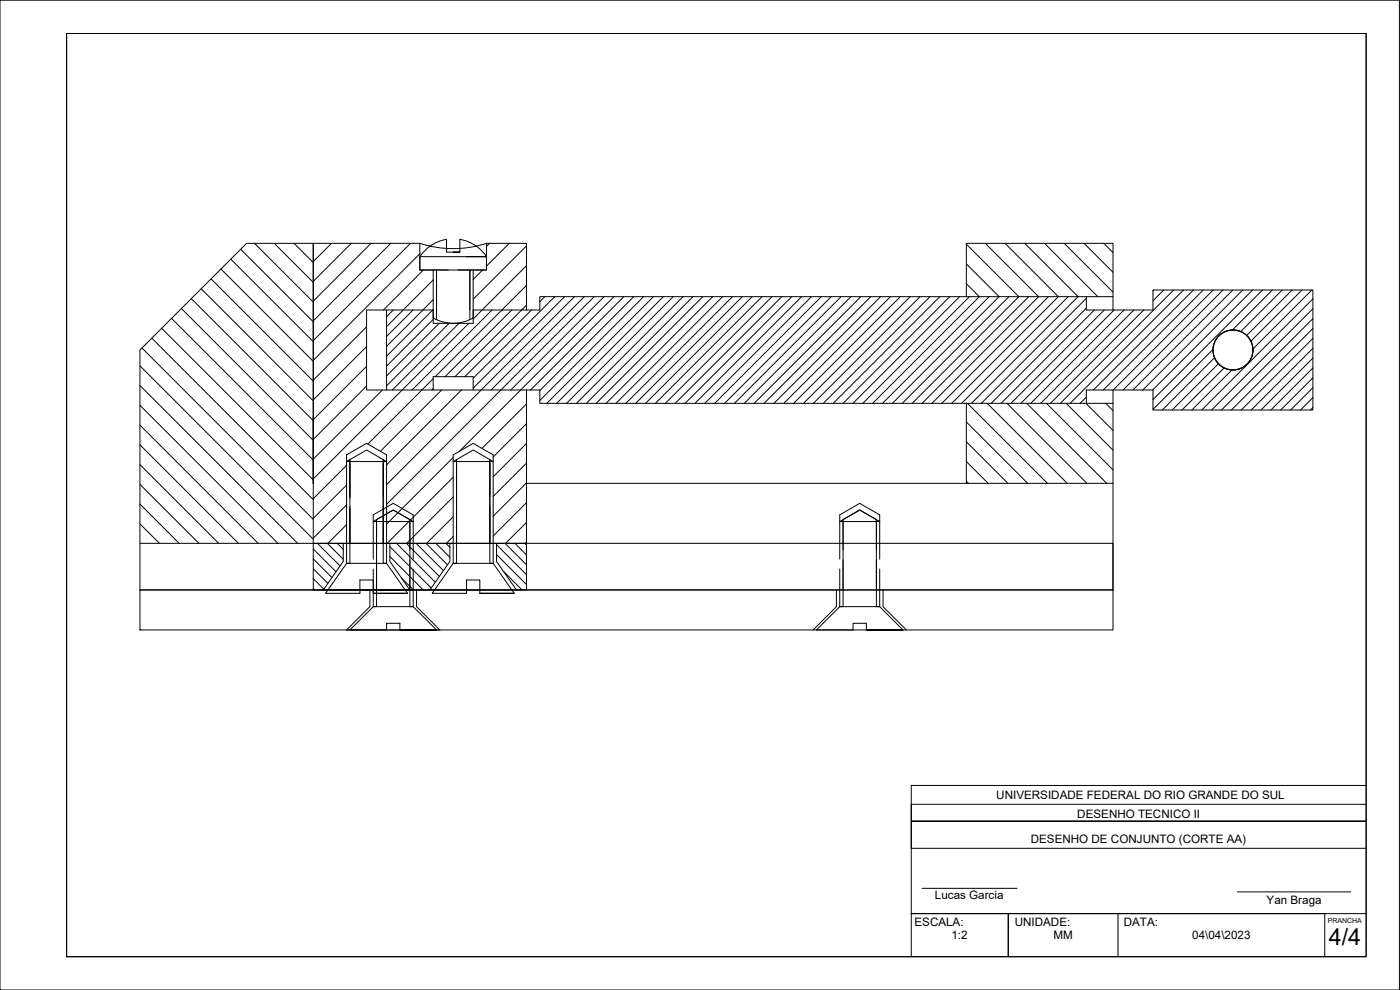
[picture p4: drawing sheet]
<svg xmlns="http://www.w3.org/2000/svg" width="420mm" height="297mm" viewBox="0 0 420 297" stroke-linecap="round" stroke-linejoin="round" font-family="sans-serif">
<!-- layer: 0 -->
<g fill="none" stroke="#000" stroke-width=".3">
<path d="M0 .1h420v296.9h-420zM20 10.1h390v276.9h-390zM94 73h-20l-32 32v72h292M94 73v72v-20M94 73v104h64v-14M94 73h32v8M126 73a32 32 0 0 0 20 0M136 75.6h2h-4v-3.8a12 12 0 0 0-8 5.2M138 75.6v-3.8a12 12 0 0 1 8 5.2v4h-20v-4h20h-6M146 73h12v20M146 73v8M116 93v24"/>
<path d="M130 93h-20v24h48M130 81v16h12v-16M130 95.4a12 12 0 0 0 12 0M290 89v-16h44v20M290 89h-128v4h-20M290 89h44M326 89v4h20v-6h48v36h-48v-6h-20v4M130 117v-4h12v4M158 117h4v4h128M158 117v46M334 117v60M104 138.5l6-3.5 6 3.5z"/>
<path d="M104 138.5v30.5M115 139v24M116 138.5v30.5h-12M136 138.5l6-3.5 6 3.5zM136 138.5v30.5M137 139v24M147 139v24M148 138.5v30.5h-12M290 121v24M290 121h44M158 145h176M42 163h292v14"/>
<path d="M42 177h292v12h-292zM94 163h64M103 163v5.5l-6 8.5h26l-6-8.5v-5.5M104 169l-6.3 9h10.3v-4h4v4M104 169h1M112 178h10.3h-10.3M115 169h1l6.3 9M135 163v5.5l-6 8.5M136 169l-6.3 9h10.3v-4h4v4M136 169h1M144 178h10.3h-10.3M147 169h1l6.3 9"/>
<path d="M149 163v5.5l6 8.5M104 189h28"/>
<circle cx="370" cy="105" r="6"/>
</g>
<!-- layer: hashura -->
<g fill="none" stroke="#000" stroke-width=".3">
<path d="M69.3 77.8l24.7 24.7M72.2 74.8l21.8 21.8M76.4 73l17.6 17.6M82.3 73l11.7 11.7M88.2 73l5.8 5.8M99.5 73l-5.5 5.5M105.4 73l-11.4 11.4M111.3 73l-17.3 17.4M117.3 73l-23.3 23.3M123.2 73l-29.2 29.2M126 76.1l-32 32M146.9 73l-.9 .9"/>
<path d="M152.8 73l-6.8 6.8M158 79.7l-16 16M158 73.8l-16 16M290 79.2l9.8 9.8-32 32M290 73.3l15.8 15.7-32 32M295.7 73l16 16-32 32M301.6 73l16 16-32 32M307.6 73l16 16-32.1 32M313.5 73l16 16M319.4 73l14.6 14.6M325.3 73l8.7 8.7M331.3 73l2.7 2.8"/>
<path d="M48.5 98.5l45.5 45.5M51.5 95.5l42.5 42.6M54.5 92.6l39.5 39.5M57.4 89.6l36.6 36.6M60.4 86.6l33.6 33.7M63.3 83.7l30.7 30.6M66.3 80.7l27.7 27.7M110 98.1l-16 16M118 93l-2 2M124 93l-8 8M127.1 81l-12 12M129.9 93l-13.9 13.9"/>
<path d="M130 84l-14 14M130 89.9l-14 14M130 95.8l-14 14M131.8 97l-15.8 15.8M134.8 97l-18.8 18.8M137.7 97l-20 20M140.7 97l-46.7 46.7M144.8 81l-2.8 2.8M147.7 93l-24 24M153.6 93l-20 20M158 85.6l-27.4 27.4M158 91.6l-21.5 21.4"/>
<path d="M159.5 93l-20 20M163.5 89l-1.5 1.5M166.5 89l-24.5 24.5M169.4 89l-27.4 27.4M172.4 89l-56.4 56.4M175.4 89l-28 28M178.3 89l-62.3 62.3M181.3 89l-28 28M184.3 89l-46.4 46.4M187.2 89l-28 28M190.2 89l-28.2 28.2M193.1 89l-31.1 31.1"/>
<path d="M196.1 89l-32 32M199.1 89l-32 32M202 89l-32 32M205 89l-32 32M208 89l-32 32M210.9 89l-32 32M213.9 89l-32 32M216.9 89l-32 32M219.8 89l-32 32M222.8 89l-32 32M225.7 89l-32 32M228.7 89l-32 32"/>
<path d="M231.7 89l-32 32M234.6 89l-32 32M237.6 89l-32 32M240.6 89l-32 32M243.5 89l-32 32M246.5 89l-32 32M249.5 89l-32 32M252.4 89l-32 32M255.4 89l-32 32M258.3 89l-32 32M261.3 89l-32 32M264.3 89l-32 32"/>
<path d="M267.2 89l-32 32M270.2 89l-32 32M273.2 89l-32 32M276.1 89l-32 32M279.1 89l-32 32M282.1 89l-32 32M285 89l-32 32M288 89l-32 32M290 85.1l3.9 3.9-32 32M290.9 89l-32 32M296.9 89l-32 32M302.8 89l-32 32"/>
<path d="M308.7 89l-32 32M314.7 89l-32.1 32M320.6 89l-32 32M326 89.5l-31.5 31.5M326 92.5l-28.5 28.5M328.4 93l-28 28M331.4 93l-28 28M334.4 93l-28 28M337.3 93l-28 28M340.3 93l-28 28M343.3 93l-28 28M346.3 87l-.3 .3"/>
<path d="M349.3 87l-3.3 3.3M352.2 87l-34 34M355.2 87l-34 34M358.2 87l-30.1 30M361.1 87l-30 30M364.1 87l-30 30M367 87l-30 30M370 87l-30 30M373 87l-30 30M375.9 87l-30 30M378.9 87l-32.9 32.9M381.9 87l-12 12"/>
<path d="M384.8 87l-12.4 12.5M387.8 87l-13.7 13.7M390.7 87l-15.3 15.4M393.7 87l-17.7 17.7M394 89.7l-33.3 33.3M394 92.6l-30.4 30.4M394 95.6l-27.4 27.4M394 98.6l-24.4 24.4M42 115.7l47.3 47.3M42 109.8l52 52M42.6 104.4l51.4 51.4M45.6 101.5l48.4 48.4"/>
<path d="M110 104l-16 16M110 109.9l-16 16M110 115.8l-16 16M114.8 117l-20.8 20.8M130 113.6l-19.6 19.6M130 116.6l-.4 .4M132.5 117l-18.3 18.4M138.5 117l-22.5 22.5M326 119.1l-1.9 1.9M364 104.8l-18 18M364.5 107.3l-15.7 15.7M365.7 109.1l-13.9 13.9"/>
<path d="M367.4 110.4l-12.7 12.6M369.7 111l-12 12M394 101.5l-21.5 21.5M394 104.5l-18.5 18.5M394 107.4l-15.6 15.6M394 110.4l-12.6 12.6M394 113.4l-9.6 9.6M394 116.3l-6.7 6.7M394 119.3l-3.7 3.7M42 139.4l23.6 23.6M42 133.5l29.6 29.5M42 127.5l35.5 35.5"/>
<path d="M42 121.6l41.4 41.4M104 139.6l-10 10M136 137.3l-20 20M158 121.2l-13.3 13.3M158 127.1l-10 10M158 133l-10 10M158 139l-10 10M290 138.5l6.6 6.5M290 132.5l12.5 12.5M290 126.6l18.4 18.4M290.4 121l24 24M296.3 121l24 24"/>
<path d="M302.2 121l24 24M308.1 121l24 24M314.1 121l19.9 20M320 121l14 14.1M325.9 121l8.1 8.1M331.8 121l2.2 2.2M394 122.3l-.7 .7M42 157.2l5.8 5.8M42 151.3l11.8 11.7M42 145.3l17.7 17.7M104 145.5l-10 10.1M104 151.5l-10 10"/>
<path d="M104 157.4l-5.6 5.6M123 156.2l-6.8 6.8M136 143.2l-12.8 12.8M136 149.1l-13.9 13.9M136 155l-8 8M158 144.9l-10 10M158 150.8l-10 10M158 156.7l-6.3 6.3M290 144.4l.6 .6M94 176.6l.4 .4M94 173.6l3.2 3.2M94 170.7l4.4 4.3"/>
<path d="M94 167.7l5.6 5.6M94 164.7l6.8 6.9M95.3 163l6.8 6.8M98.2 163l4.8 4.8M101.2 163l1.8 1.8M117 167l10 10M117 164l12.4 12.4M119 163l11.6 11.7M120.5 173.4l3.6 3.6M121.9 163l10 9.9M124.9 163l8.2 8.2M127.9 163l6.4 6.5"/>
<path d="M130.8 163l4.2 4.2M133.8 163l1.2 1.2M136 161l-2 2M149 166.4l9 9M149 163.4l9 9M151.1 171.4l5.6 5.6M151.6 163l6.4 6.5M154.5 163l3.5 3.5M157.5 163l.5 .5M158 162.7l-.3 .3"/>
</g>
<!-- layer: raiz -->
<g fill="none" stroke="#000" stroke-width=".3">
<path d="M131 81v14.9M141 81v14.9M104 138.5v-2l6-3.5 6 3.5v2M105 137.9v31.1M115 137.9v31.1M136 138.5v-2l6-3.5 6 3.5v2M137 137.9v31.1M147 137.9v31.1M112 156.5v-2l6-3.5 6 3.5v2M113 155.9v26.1M123 155.9v26.1M252 156.5v-2l6-3.5 6 3.5v2"/>
<path d="M253 155.9v26.1M263 155.9v26.1"/>
</g>
<!-- layer: pont -->
<g fill="none" stroke="#000" stroke-width=".3">
<path d="M126 81h8.5M131 81v12M137.5 81h8.5M141 81v12M105 137.9v11.6M115 137.9v11.1M137 137.9v11.1M147 137.9v11.1M105 152v11M115 152v11M137 152v11M147 152v11"/>
<path d="M111 177v5l-7 7M113 165v-9.1l5-2.9 5 2.9v9.1M113 168v9M123 168v9M125 177v5l7 7M251 177v5l-7 7M253 165v-9.1l5-2.9 5 2.9v9.1M253 168v9M263 168v9M265 177v5l7 7"/>
</g>
<!-- layer: invisivel -->
<g fill="none" stroke="#000" stroke-width=".3">
<path d="M112 156.5l6-3.5 6 3.5zM112 156.5v11.3M124 156.5v11.3M252 156.5l6-3.5 6 3.5zM252 156.5v11.3M264 156.5v11.3M112 170.7v11.3M124 170.7v11.3h-1M252 170.7v11.3M264 170.7v11.3h-1M112 182l-7 7h11v-2h4v2M112 182h12l7 7"/>
<path d="M112 182h1M120 189h11h-11M252 182l-7 7h11v-2h4v2M252 182h12l7 7M252 182h1M260 189h11h-11"/>
</g>
<!-- layer: margen -->
<path d="M20 10.1h390v276.9h-390zM0 297h.1" fill="none" stroke="#000" stroke-width=".3"/>
<!-- layer: legenda -->
<path d="M410 235.7h-136.5v51.3M410 241.3h-136.5v5.1h136.5h-136.5v8.1h136.5M276.7 266.5h28.5M302.6 274.1h.1M302.6 274.1v12.9v-12.9M335.5 274.1v12.9M371.3 267.6h34.1M397.6 274.1h-124.1h124.1M410 274.1h-12.4v12.9" fill="none" stroke="#000" stroke-width=".3"/>
<text font-size="7" x="398.8" y="283.6">4/4</text>
<g font-size="3.5">
<text x="299" y="239.8">UNIVERSIDADE FEDERAL DO RIO GRANDE DO SUL</text>
<text x="323.3" y="245.3">DESENHO TECNICO II</text>
<text x="309.4" y="253">DESENHO DE CONJUNTO (CORTE AA)</text>
<text x="280.6" y="269.7">Lucas Garcia</text>
<text x="380.1" y="271.2">Yan Braga</text>
<text x="274.5" y="277.9">ESCALA:</text>
<text x="285.5" y="281.8">1:2</text>
<text x="304.5" y="277.9">UNIDADE:</text>
<text x="316.2" y="281.8">MM</text>
<text x="337.2" y="277.9">DATA:</text>
<text x="357.8" y="281.8">04\04\2023</text>
</g>
<text font-size="2.1" x="398.5" y="276.8">PRANCHA</text>
</svg>
